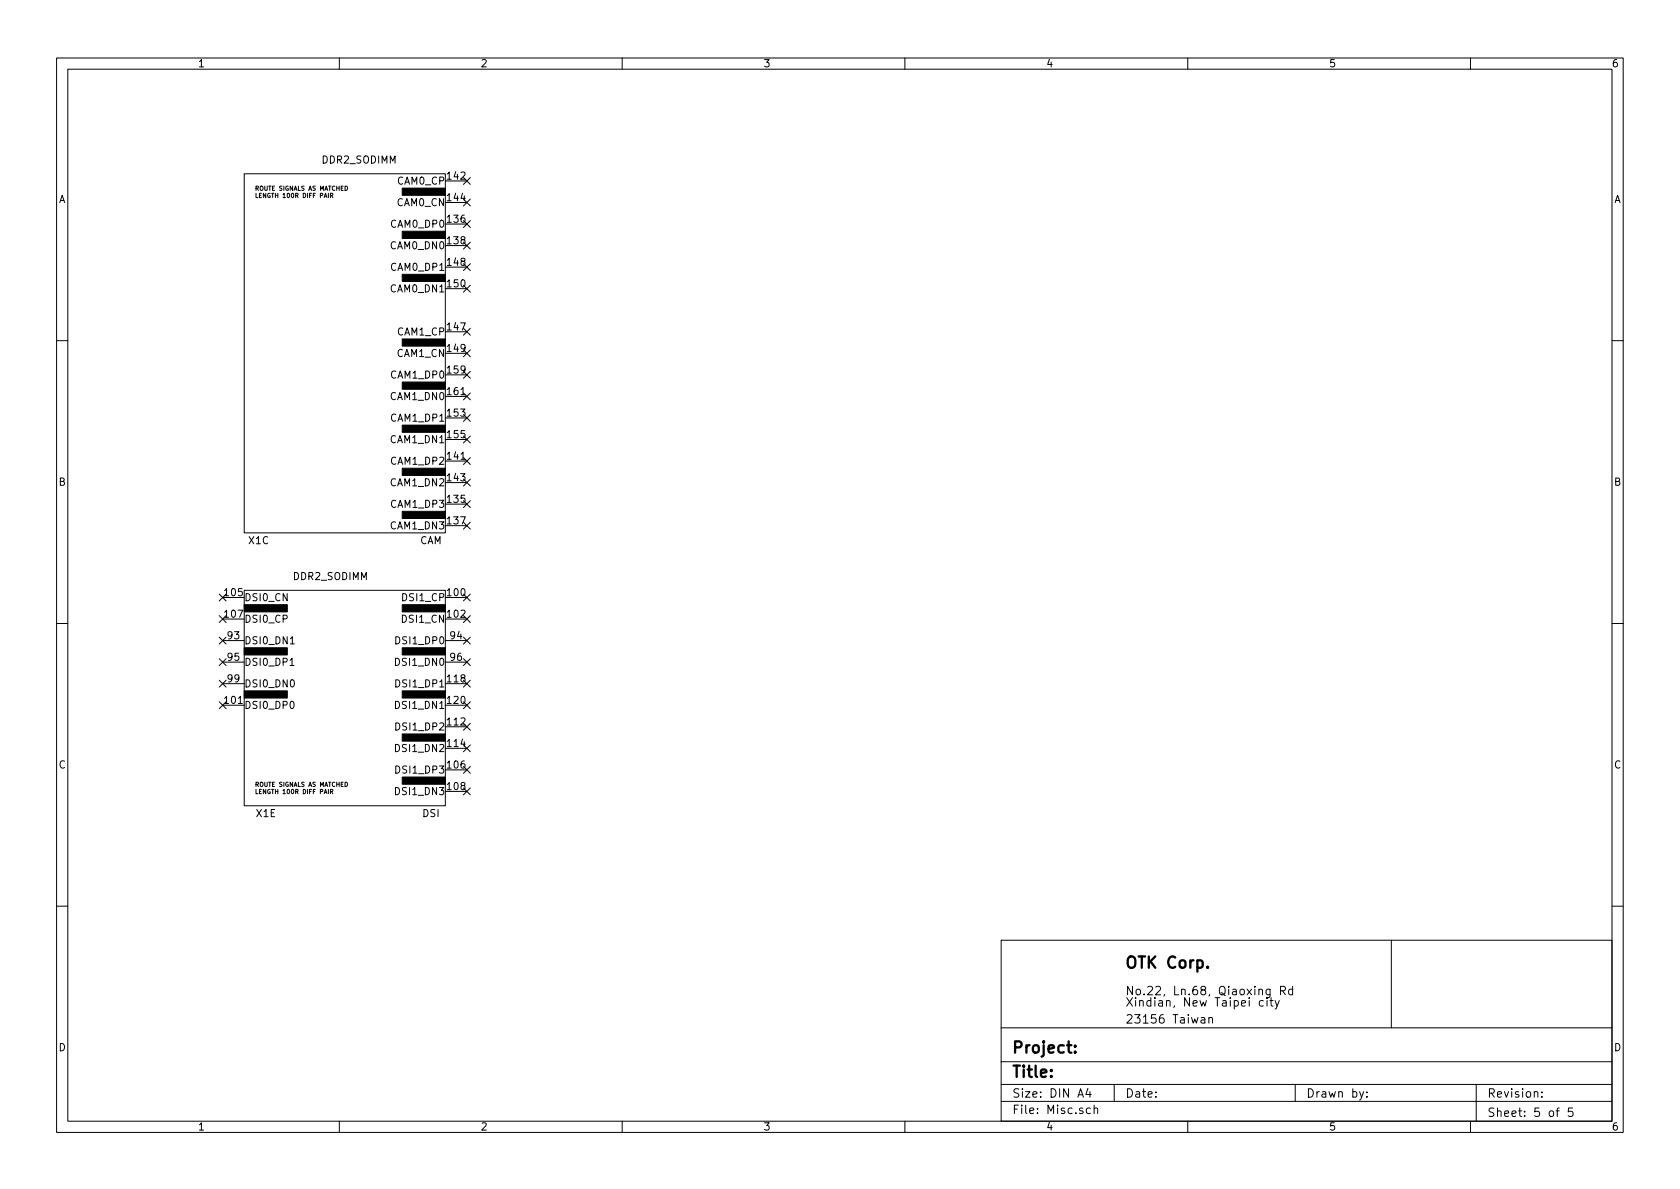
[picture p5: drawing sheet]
<svg xmlns="http://www.w3.org/2000/svg" width="297mm" height="210mm" viewBox="0 0 297 210" stroke-linecap="round" stroke-linejoin="round" font-family="sans-serif">
<g fill="none" stroke="#000" stroke-width=".18">
<path d="M10 10.3h277v189.9h-277zM12 12.2h273v186.1h-273zM60 10.3v1.9M110 10.3v1.9M160 10.3v1.9M210 10.3v1.9M260 10.3v1.9M43.2 30.7h35.5v63.5h-35.5zM45.3 34.2v.7h.3M58.4 34.6l.4-.1v-.3h-.4v.7M58.6 34.6l.3 .3M78.7 32h3.8"/>
<path d="M78.7 35.8h3.8M78.7 39.6h3.8M81.9 39l1.3 1.2M81.9 35.2l1.3 1.2M81.9 31.4l1.3 1.2M83.2 39l-1.3 1.2M83.2 35.2l-1.3 1.2M83.2 31.4l-1.3 1.2M78.7 51h3.8M78.7 58.7h3.8M78.7 43.4h3.8M78.7 47.2h3.8"/>
<path d="M81.9 50.4l1.3 1.3M81.9 58.1l1.3 1.2M81.9 46.6l1.3 1.2M81.9 42.8l1.3 1.2M83.2 50.4l-1.3 1.3M83.2 58.1l-1.3 1.2M83.2 46.6l-1.3 1.2M83.2 42.8l-1.3 1.2M10 60.2h2M78.7 70.1h3.8M78.7 73.9h3.8M78.7 77.7h3.8"/>
<path d="M78.7 62.5h3.8M78.7 66.3h3.8M81.9 77.1l1.3 1.2M81.9 73.3l1.3 1.2M81.9 69.5l1.3 1.2M81.9 65.7l1.3 1.2M81.9 61.9l1.3 1.2M83.2 77.1l-1.3 1.2M83.2 73.3l-1.3 1.2M83.2 69.5l-1.3 1.2M83.2 65.7l-1.3 1.2M83.2 61.9l-1.3 1.2"/>
<path d="M285 60.2h2M78.7 81.5h3.8M78.7 85.3h3.8M78.7 89.1h3.8M78.7 93h3.8M81.9 92.3l1.3 1.3M81.9 88.5l1.3 1.3M81.9 84.7l1.3 1.2M81.9 80.9l1.3 1.2M83.2 80.9l-1.3 1.2M83.2 92.3l-1.3 1.3M83.2 88.5l-1.3 1.3"/>
<path d="M83.2 84.7l-1.3 1.2M10 110.3h2M38.8 116.5l1.2 1.2M38.8 112.7l1.2 1.2M38.8 108.9l1.2 1.2M38.8 105l1.2 1.3M39.4 113.3h3.8M39.4 117.1h3.8M39.4 105.7h3.8M39.4 109.5h3.8M40 116.5l-1.2 1.2M40 112.7l-1.2 1.2"/>
<path d="M40 108.9l-1.2 1.2M40 105l-1.2 1.3M43.2 104.4h35.5v38.1h-35.5zM51.3 117.7h.7M51.3 113.9h.7M78.7 113.3h3.8M78.7 117.1h3.8M78.7 105.7h3.8M78.7 109.5h3.8M81.9 105l1.3 1.3M81.9 108.9l1.3 1.2M81.9 112.7l1.3 1.2"/>
<path d="M81.9 116.5l1.3 1.2M83.2 105l-1.3 1.3M83.2 108.9l-1.3 1.2M83.2 112.7l-1.3 1.2M83.2 116.5l-1.3 1.2M285 110.3h2M38.8 124.1l1.2 1.2M38.8 120.3l1.2 1.2M39.4 120.9h3.8M39.4 124.7h3.8M40 124.1l-1.2 1.2M40 120.3l-1.2 1.2"/>
<path d="M45.3 139.6v.8h.3M58.4 140l.4-.1v-.3h-.4v.8M58.6 140l.3 .4M78.7 120.9h3.8M78.7 124.7h3.8M78.7 128.5h3.8M78.7 132.3h3.8M78.7 136.1h3.8M78.7 139.9h3.8M81.9 120.3l1.3 1.2M81.9 124.1l1.3 1.2M81.9 127.9l1.3 1.2"/>
<path d="M81.9 131.7l1.3 1.2M81.9 135.5l1.3 1.2M81.9 139.3l1.3 1.3M83.2 120.3l-1.3 1.2M83.2 124.1l-1.3 1.2M83.2 127.9l-1.3 1.2M83.2 131.7l-1.3 1.2M83.2 135.5l-1.3 1.2M83.2 139.3l-1.3 1.3M10 160.2h2M177 166.3h108v32h-108zM213.7 179.9v1"/>
<path d="M223.4 177l-.5-.1-.2 .3v.6l.2 .1 .5-.1M224 176.9v1M224.5 176.9h.6M224.6 174.9l-.1 1.4-.2 .1-.4-.1M224.6 175l-.5-.1-.2 .3v.6l.2 .1 .5-.1M224.7 176.4v1.3l.4 .2M225.5 176.9l.3 1M226.2 176.9l-.5 1.4-.2 .1M226.4 175.2l.7-.1 .2-.2-.1-.3-.2-.2h-.6v1.5M226.8 175.2l.5 .7M228.5 175l-.4-.1-.3 .3 .1 .6 .2 .1 .4-.1M228.5 174.4v1.5"/>
<path d="M246 166.3v15.5M285 160.2h2M60 198.3v1.9M110 198.3v1.9M160 198.3v1.9M177 194.8h108M177 191.8h108M177 187.8h108M177 181.8h108M192.4 192.5l-.4 1h.9M192.7 193v1M192.8 196l-.4-.1-.3 .3 .1 .6 .2 .1 .4-.1"/>
<path d="M193.4 196.1l.2-.2 .4 .1 .1 .9M193.4 195.4v1.5M197 191.8v3M210 198.3v1.9M212.4 180h.6v.9M213 180.3l-.5 .1-.2 .2 .2 .3 .5-.1M213.7 180.1l.2-.2 .4 .1 .1 .9M229 191.8v3M241.1 193l-.5 1.4-.2 .1M241.7 193.9v.1M241.7 193.1v.1M260 198.3v1.9"/>
<path d="M261 191.8v6.5M272.6 193.9v.1M272.6 193.1v.1M275.1 196.4h.6M275.7 195.9l-.4 .3v1.2M278.1 195.9h-.8v.7l.2-.1 .5 .1 .1 .2v.5l-.2 .1-.6-.1"/>
</g>
<path d="M190.1 186h.1l-.1 .2-.1-.2h.1v.2M190.1 184.9l.1 .1-.1 .1-.1-.1 .1-.1v.2" fill="none" stroke="#000" stroke-width=".41"/>
<g fill="#000" stroke="#000" stroke-width=".18">
<path d="M71.1 33.3h7.6v1.2h-7.6zM71.1 59.9h7.6v1.3h-7.6zM71.1 48.5h7.6v1.3h-7.6zM71.1 40.9h7.6v1.3h-7.6zM71.1 75.2h7.6v1.2h-7.6zM71.1 67.6h7.6v1.2h-7.6zM71.1 90.4h7.6v1.3h-7.6zM71.1 82.8h7.6v1.3h-7.6zM43.2 114.5h7.6v1.3h-7.6zM43.2 106.9h7.6v1.3h-7.6zM71.1 114.5h7.6v1.3h-7.6zM71.1 106.9h7.6v1.3h-7.6z"/>
<path d="M43.2 122.2h7.6v1.2h-7.6zM71.1 137.4h7.6v1.3h-7.6zM71.1 129.8h7.6v1.3h-7.6zM71.1 122.2h7.6v1.2h-7.6z"/>
</g>
<g font-size="2.8">
<text x="199" y="171.2">OTK Corp.</text>
<text x="179" y="190.5">Title:</text>
<text x="179" y="186.3">Project:</text>
</g>
<g font-size="2.1">
<text x="199" y="178">Xindian, New Taipei city</text>
<text x="199" y="176">No.22, Ln.68, Qiaoxing Rd</text>
<text x="199" y="181">23156 Taiwan</text>
<text x="179" y="194.1">Size: DIN A4</text>
<text x="179" y="197">File: Misc.sch</text>
<text x="199" y="194.1">Date:</text>
<text x="231" y="194.1">Drawn by:</text>
<text x="263" y="194.1">Revision:</text>
<text x="263" y="197.5">Sheet: 5 of 5</text>
</g>
<g font-size="1.8">
<text x="35" y="11.9">1</text>
<text x="85" y="11.9">2</text>
<text x="135" y="11.9">3</text>
<text x="185" y="11.9">4</text>
<text x="235" y="11.9">5</text>
<text x="285" y="11.9">6</text>
<text x="57" y="28.9">DDR2_SODIMM</text>
<text x="10.4" y="35.9">A</text>
<text x="70.3" y="32.6">CAM0_CP</text>
<text x="79.2" y="31.7">142</text>
<text x="79.2" y="35.6">144</text>
<text x="285.4" y="35.9">A</text>
<text x="69.3" y="40.3">CAM0_DP0</text>
<text x="70.2" y="36.4">CAM0_CN</text>
<text x="79.2" y="39.4">136</text>
<text x="69.2" y="44.1">CAM0_DN0</text>
<text x="69.3" y="47.9">CAM0_DP1</text>
<text x="79.2" y="43.2">138</text>
<text x="79.2" y="47">148</text>
<text x="69.2" y="51.7">CAM0_DN1</text>
<text x="79.2" y="50.8">150</text>
<text x="70.3" y="59.3">CAM1_CP</text>
<text x="79.2" y="58.4">147</text>
<text x="70.2" y="63.1">CAM1_CN</text>
<text x="79.2" y="62.2">149</text>
<text x="69.2" y="70.7">CAM1_DN0</text>
<text x="69.3" y="66.9">CAM1_DP0</text>
<text x="79.2" y="69.8">161</text>
<text x="79.2" y="66">159</text>
<text x="69.3" y="74.5">CAM1_DP1</text>
<text x="79.2" y="73.7">153</text>
<text x="79.2" y="77.5">155</text>
<text x="69.2" y="78.4">CAM1_DN1</text>
<text x="69.3" y="82.2">CAM1_DP2</text>
<text x="79.2" y="81.3">141</text>
<text x="10.4" y="85.9">B</text>
<text x="69.2" y="86">CAM1_DN2</text>
<text x="69.3" y="89.8">CAM1_DP3</text>
<text x="79.2" y="85.1">143</text>
<text x="79.2" y="88.9">135</text>
<text x="285.4" y="85.9">B</text>
<text x="69.2" y="93.6">CAM1_DN3</text>
<text x="79.2" y="92.7">137</text>
<text x="44" y="96.2">X1C</text>
<text x="74.2" y="96.2">CAM</text>
<text x="39.8" y="105.4">105</text>
<text x="43.2" y="106.3">DSI0_CN</text>
<text x="51.9" y="102.6">DDR2_SODIMM</text>
<text x="71.3" y="106.3">DSI1_CP</text>
<text x="79.2" y="105.4">100</text>
<text x="39.8" y="109.2">107</text>
<text x="40.3" y="113">93</text>
<text x="43.2" y="113.9">DSI0_DN1</text>
<text x="43.2" y="110.1">DSI0_CP</text>
<text x="70.4" y="113.9">DSI1_DP0</text>
<text x="71.2" y="110.1">DSI1_CN</text>
<text x="79.2" y="109.2">102</text>
<text x="79.7" y="113">94</text>
<text x="40.3" y="116.8">95</text>
<text x="43.2" y="117.7">DSI0_DP1</text>
<text x="70.3" y="117.7">DSI1_DN0</text>
<text x="79.7" y="116.8">96</text>
<text x="39.8" y="124.5">101</text>
<text x="40.3" y="120.6">99</text>
<text x="43.2" y="121.5">DSI0_DN0</text>
<text x="43.2" y="125.3">DSI0_DP0</text>
<text x="70.3" y="125.3">DSI1_DN1</text>
<text x="70.4" y="121.5">DSI1_DP1</text>
<text x="79.2" y="124.5">120</text>
<text x="79.2" y="120.6">118</text>
<text x="70.4" y="129.2">DSI1_DP2</text>
<text x="79.2" y="128.3">112</text>
<text x="10.4" y="135.9">C</text>
<text x="70.3" y="133">DSI1_DN2</text>
<text x="70.4" y="136.8">DSI1_DP3</text>
<text x="79.2" y="132.1">114</text>
<text x="79.2" y="135.9">106</text>
<text x="285.4" y="135.9">C</text>
<text x="70.3" y="140.6">DSI1_DN3</text>
<text x="79.2" y="139.7">108</text>
<text x="45.3" y="144.5">X1E</text>
<text x="74.7" y="144.5">DSI</text>
<text x="10.4" y="185.9">D</text>
<text x="285.4" y="185.9">D</text>
<text x="35" y="199.9">1</text>
<text x="85" y="199.9">2</text>
<text x="135" y="199.9">3</text>
<text x="185" y="199.9">4</text>
<text x="235" y="199.9">5</text>
<text x="285" y="199.9">6</text>
</g>
<g font-size="1.1">
<text x="45.3" y="33.7">ROUTE SIGNALS AS MATCHED</text>
<text x="45.7" y="35">LENGTH 100R DIFF PAIR</text>
<text x="45.3" y="139.1">ROUTE SIGNALS AS MATCHED</text>
<text x="45.7" y="140.4">LENGTH 100R DIFF PAIR</text>
</g>
</svg>
